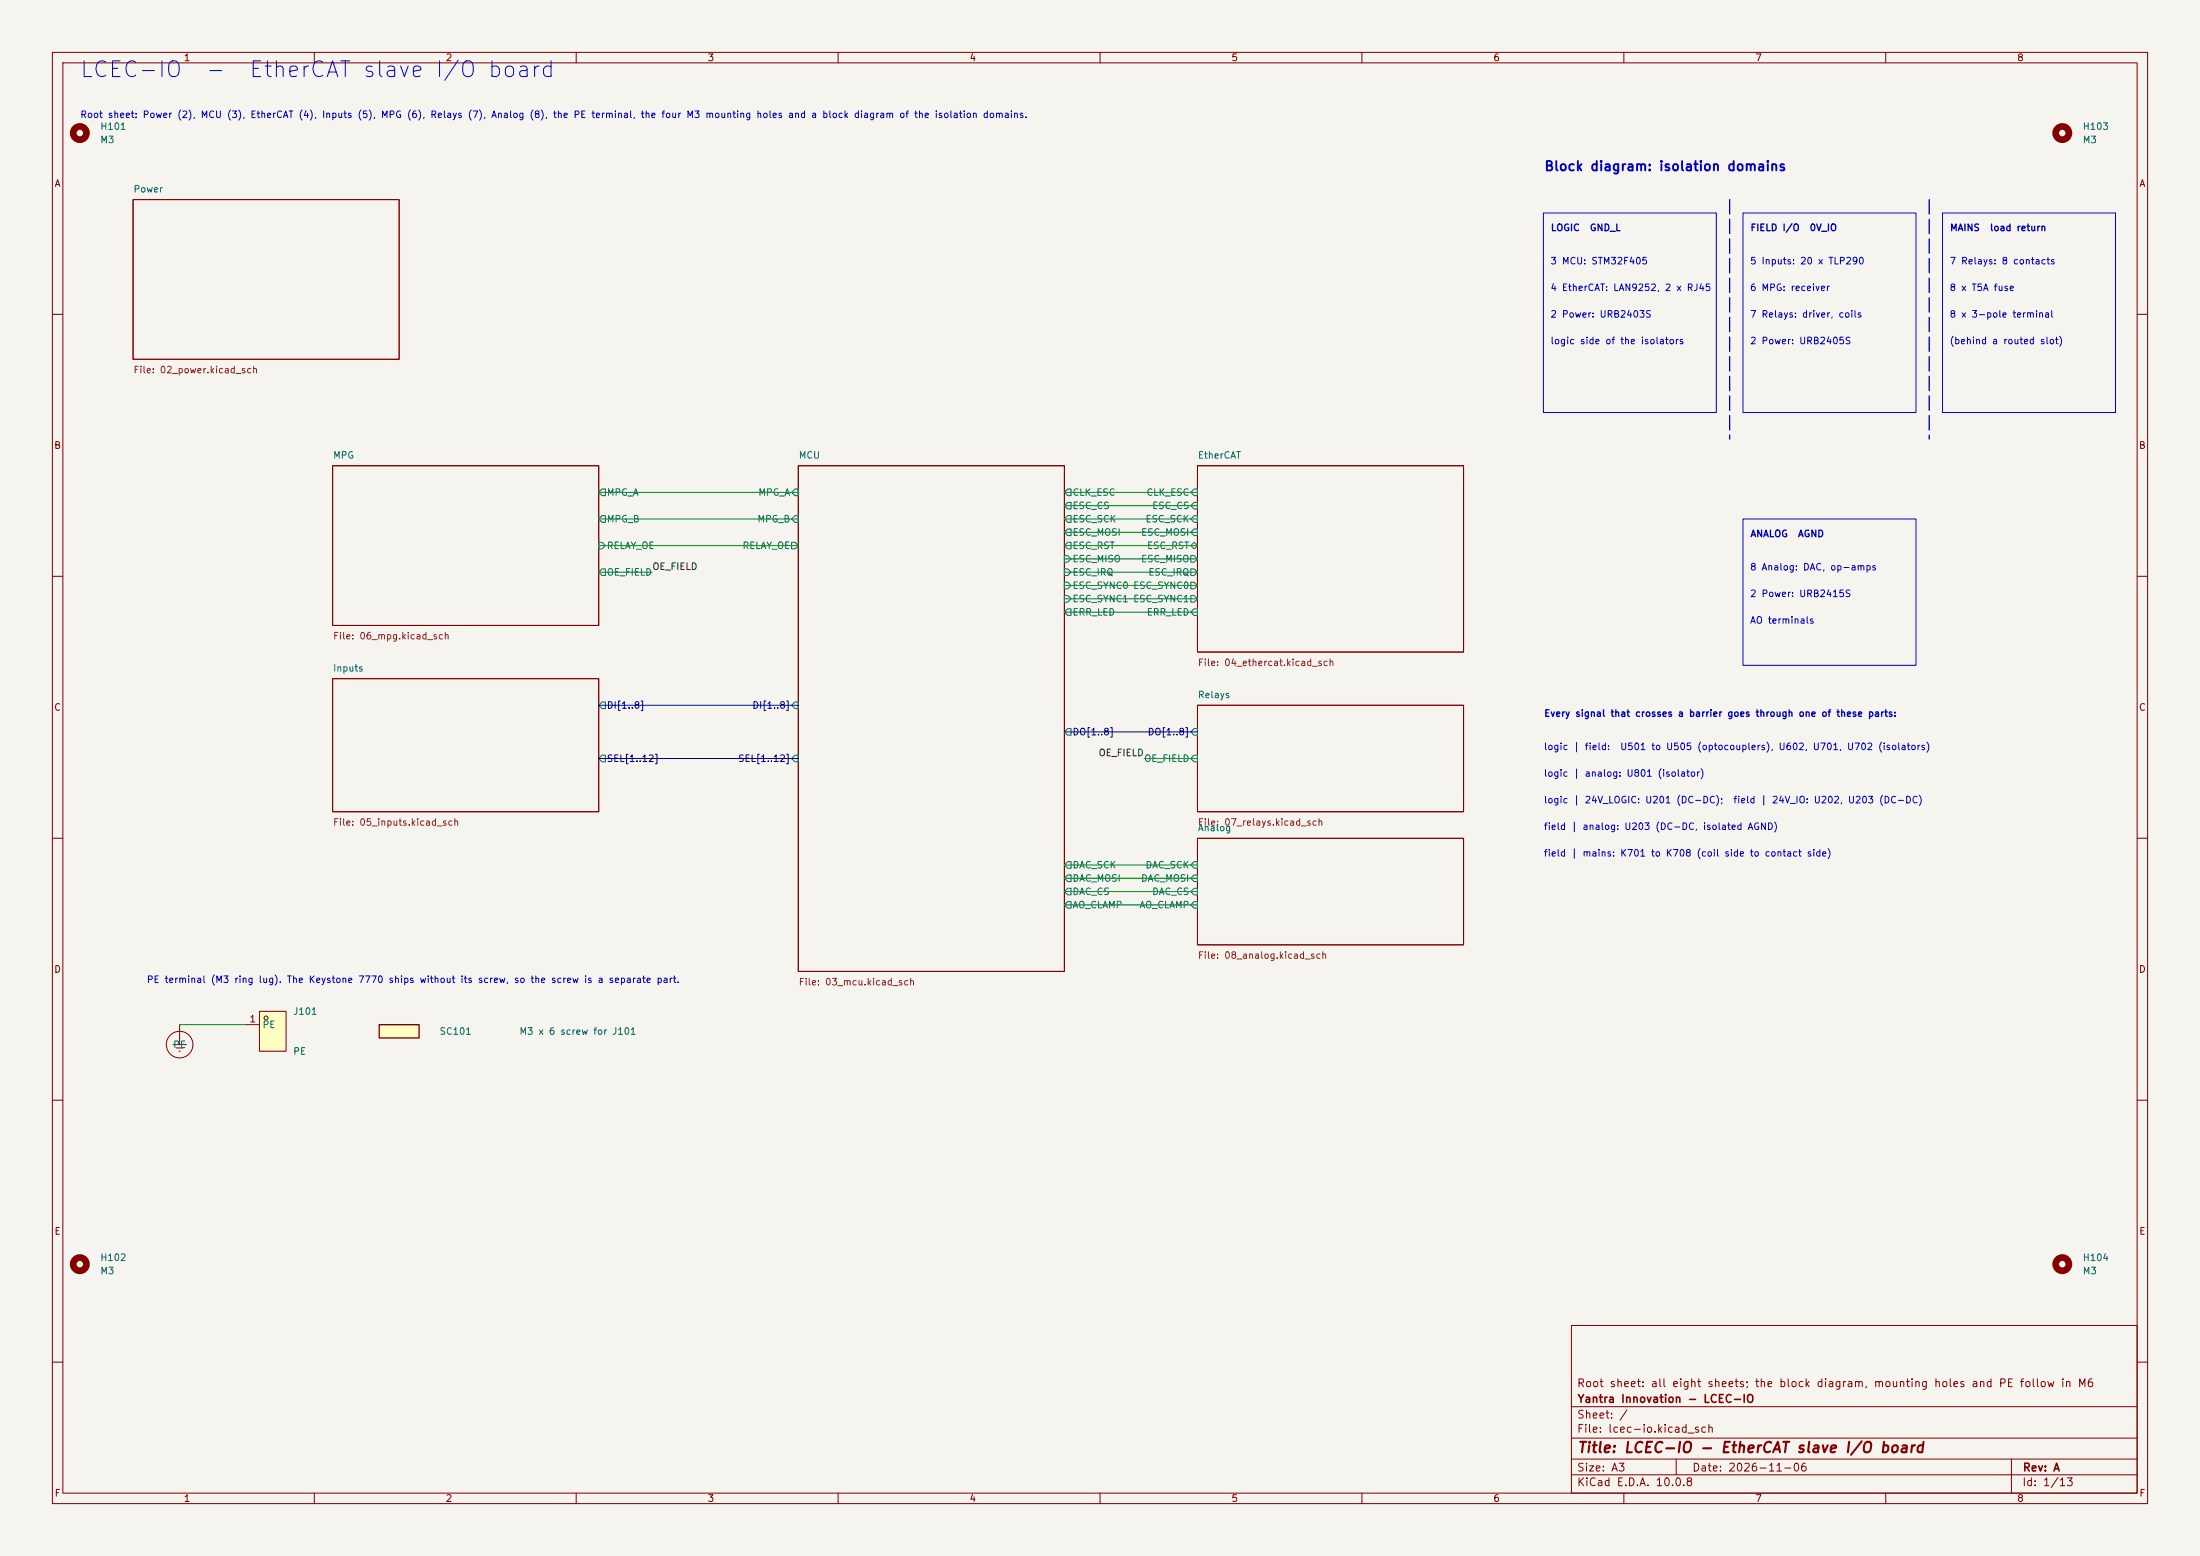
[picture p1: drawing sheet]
(kicad_sch
 (version 20260306)
 (generator "eeschema")
 (generator_version "10.0")
 (paper "A3")
 (title_block
  (title "LCEC-IO - EtherCAT slave I/O board")
  (date "2026-11-06")
  (rev "A")
  (company "Yantra Innovation - LCEC-IO")
  (comment 1 "Root sheet: all eight sheets; the block diagram, mounting holes and PE follow in M6"))
 (lib_symbols
  (symbol "Mechanical:MountingHole"
   (pin_names
    (offset 1.016)) (exclude_from_sim no) (in_bom no) (on_board yes)
   (in_pos_files yes)
   (duplicate_pin_numbers_are_jumpers no)
   (property "Reference" "H" (at 0 5.08 0) (show_name no) (do_not_autoplace no) (effects (font (size 1.27 1.27))))
   (property "Value" "MountingHole" (at 0 3.175 0) (show_name no) (do_not_autoplace no) (effects (font (size 1.27 1.27))))
   (property "Footprint" "" (at 0 0 0) (show_name no) (do_not_autoplace no) (hide yes) (effects (font (size 1.27 1.27))))
   (property "Datasheet" "" (at 0 0 0) (show_name no) (do_not_autoplace no) (hide yes) (effects (font (size 1.27 1.27))))
   (property "Description" "Mounting Hole without connection" (at 0 0 0) (show_name no) (do_not_autoplace no) (hide yes) (effects (font (size 1.27 1.27))))
   (symbol "MountingHole_0_1"
    (circle (center 0 0) (radius 1.27) (stroke (width 1.27) (type default)) (fill (type none))))
   (embedded_fonts no))
  (symbol "lcec:Accessory"
   (pin_numbers (hide yes))
   (pin_names
    (offset 0) (hide yes)) (exclude_from_sim no) (in_bom yes) (on_board no)
   (in_pos_files yes)
   (duplicate_pin_numbers_are_jumpers no)
   (property "Reference" "A" (at 0 3.81 0) (show_name no) (do_not_autoplace no) (effects (font (size 1.27 1.27))))
   (property "Value" "Accessory" (at 0 -3.81 0) (show_name no) (do_not_autoplace no) (effects (font (size 1.27 1.27))))
   (property "Footprint" "" (at 0 0 0) (show_name no) (do_not_autoplace no) (hide yes) (effects (font (size 1.27 1.27))))
   (property "Datasheet" "" (at 0 0 0) (show_name no) (do_not_autoplace no) (hide yes) (effects (font (size 1.27 1.27))))
   (property "Description" "Part that is in the BOM but not on the PCB (cable plug, glass fuse, cover, screw)" (at 0 0 0) (show_name no) (do_not_autoplace no) (hide yes) (effects (font (size 1.27 1.27))))
   (symbol "Accessory_0_1"
    (rectangle (start -3.81 1.27) (end 3.81 -1.27) (stroke (width 0.254) (type default)) (fill (type background))))
   (embedded_fonts no))
  (symbol "lcsc:Keystone-7770" (exclude_from_sim no) (in_bom yes) (on_board yes)
   (in_pos_files yes)
   (duplicate_pin_numbers_are_jumpers no)
   (property "Reference" "J" (at 0 6.35 0) (show_name yes) (do_not_autoplace no) (effects (font (size 1.27 1.27))))
   (property "Value" "Keystone-7770" (at 0 -6.35 0) (show_name yes) (do_not_autoplace no) (effects (font (size 1.27 1.27))))
   (property "Footprint" "lcsc:Keystone_7770_M3_PCB_Terminal" (at 0 -8.89 0) (show_name yes) (do_not_autoplace no) (effects (font (size 1.27 1.27))))
   (property "Datasheet" "https://datasheet.lcsc.com/datasheet/pdf/22db36b1040356830bc5828ee87bda7a.pdf?productCode=C5272782" (at 0 -11.43 0) (show_name yes) (do_not_autoplace no) (effects (font (size 1.27 1.27))))
   (property "Description" "" (at 0 0 0) (show_name yes) (do_not_autoplace no) (effects (font (size 1.27 1.27))))
   (property "Manufacturer" "Keystone" (at 0 -13.97 0) (show_name yes) (do_not_autoplace no) (effects (font (size 1.27 1.27))))
   (property "MPN" "7770" (at 0 -16.51 0) (show_name yes) (do_not_autoplace no) (effects (font (size 1.27 1.27))))
   (property "LCSC" "C5272782" (at 0 -19.05 0) (show_name yes) (do_not_autoplace no) (effects (font (size 1.27 1.27))))
   (symbol "Keystone-7770_0_1"
    (rectangle (start -1.27 3.81) (end 3.81 -3.81) (stroke (width 0) (type default)) (fill (type background)))
    (circle (center 0 2.54) (radius 0.38) (stroke (width 0) (type default)) (fill (type none)))
    (pin passive line (at -3.81 1.27 0) (length 2.54) (name "PE" (effects (font (size 1.27 1.27)))) (number "1" (effects (font (size 1.27 1.27))))))
   (embedded_fonts no))
  (symbol "power:Earth_Protective"
   (power global)
   (pin_numbers (hide yes))
   (pin_names
    (offset 0) (hide yes)) (exclude_from_sim no) (in_bom yes) (on_board yes)
   (in_pos_files yes)
   (duplicate_pin_numbers_are_jumpers no)
   (property "Reference" "#PWR" (at 0 -10.16 0) (show_name no) (do_not_autoplace no) (hide yes) (effects (font (size 1.27 1.27))))
   (property "Value" "Earth_Protective" (at 0 -7.62 0) (show_name no) (do_not_autoplace no) (effects (font (size 1.27 1.27))))
   (property "Footprint" "" (at 0 -2.54 0) (show_name no) (do_not_autoplace no) (hide yes) (effects (font (size 1.27 1.27))))
   (property "Datasheet" "" (at 0 -2.54 0) (show_name no) (do_not_autoplace no) (hide yes) (effects (font (size 1.27 1.27))))
   (property "Description" "Power symbol creates a global label with name \"Earth_Protective\"" (at 0 0 0) (show_name no) (do_not_autoplace no) (hide yes) (effects (font (size 1.27 1.27))))
   (symbol "Earth_Protective_0_1"
    (polyline (pts (xy -0.635 -4.445) (xy 0.635 -4.445)) (stroke (width 0) (type default)) (fill (type none)))
    (polyline (pts (xy -0.127 -5.08) (xy 0.127 -5.08)) (stroke (width 0) (type default)) (fill (type none)))
    (polyline (pts (xy 0 -3.81) (xy 0 0)) (stroke (width 0) (type default)) (fill (type none)))
    (circle (center 0 -3.81) (radius 2.54) (stroke (width 0) (type default)) (fill (type none)))
    (polyline (pts (xy 1.27 -3.81) (xy -1.27 -3.81)) (stroke (width 0) (type default)) (fill (type none))))
   (symbol "Earth_Protective_1_1"
    (pin power_in line (at 0 0 270) (length 0) (name "" (effects (font (size 1.27 1.27)))) (number "1" (effects (font (size 1.27 1.27))))))
   (embedded_fonts no)))
 (rectangle
  (start 332.74 40.64)
  (end 365.76 78.74)
  (stroke (width 0.15) (type default))
  (fill (type none)))
 (rectangle
  (start 294.64 40.64)
  (end 327.66 78.74)
  (stroke (width 0.15) (type default))
  (fill (type none)))
 (rectangle
  (start 332.74 99.06)
  (end 365.76 127)
  (stroke (width 0.15) (type default))
  (fill (type none)))
 (rectangle
  (start 370.84 40.64)
  (end 403.86 78.74)
  (stroke (width 0.15) (type default))
  (fill (type none)))
 (text "5 Inputs: 20 x TLP290"
  (exclude_from_sim no)
  (at 334.01 50.8 0)
  (effects (font (size 1.27 1.27)) (justify left bottom)))
 (text "2 Power: URB2405S"
  (exclude_from_sim no)
  (at 334.01 66.04 0)
  (effects (font (size 1.27 1.27)) (justify left bottom)))
 (text "7 Relays: 8 contacts"
  (exclude_from_sim no)
  (at 372.11 50.8 0)
  (effects (font (size 1.27 1.27)) (justify left bottom)))
 (text "Block diagram: isolation domains"
  (exclude_from_sim no)
  (at 294.64 33.02 0)
  (effects (font (size 1.8 1.8)
    (bold yes)) (justify left bottom)))
 (text "2 Power: URB2403S"
  (exclude_from_sim no)
  (at 295.91 60.96 0)
  (effects (font (size 1.27 1.27)) (justify left bottom)))
 (text "8 Analog: DAC, op-amps"
  (exclude_from_sim no)
  (at 334.01 109.22 0)
  (effects (font (size 1.27 1.27)) (justify left bottom)))
 (text "6 MPG: receiver"
  (exclude_from_sim no)
  (at 334.01 55.88 0)
  (effects (font (size 1.27 1.27)) (justify left bottom)))
 (text "2 Power: URB2415S"
  (exclude_from_sim no)
  (at 334.01 114.3 0)
  (effects (font (size 1.27 1.27)) (justify left bottom)))
 (text "PE terminal (M3 ring lug). The Keystone 7770 ships without its screw, so the screw is a separate part."
  (exclude_from_sim no)
  (at 27.94 187.96 0)
  (effects (font (size 1.27 1.27)) (justify left bottom)))
 (text "8 x T5A fuse"
  (exclude_from_sim no)
  (at 372.11 55.88 0)
  (effects (font (size 1.27 1.27)) (justify left bottom)))
 (text "7 Relays: driver, coils"
  (exclude_from_sim no)
  (at 334.01 60.96 0)
  (effects (font (size 1.27 1.27)) (justify left bottom)))
 (text "MAINS  load return"
  (exclude_from_sim no)
  (at 372.11 44.45 0)
  (effects (font (size 1.27 1.27)
    (bold yes)) (justify left bottom)))
 (text "LCEC-IO  -  EtherCAT slave I/O board"
  (exclude_from_sim no)
  (at 15.24 15.24 0)
  (effects (font (size 3 3)) (justify left bottom)))
 (text "Root sheet: Power (2), MCU (3), EtherCAT (4), Inputs (5), MPG (6), Relays (7), Analog (8), the PE terminal, the four M3 mounting holes and a block diagram of the isolation domains."
  (exclude_from_sim no)
  (at 15.24 22.86 0)
  (effects (font (size 1.27 1.27)) (justify left bottom)))
 (text "8 x 3-pole terminal"
  (exclude_from_sim no)
  (at 372.11 60.96 0)
  (effects (font (size 1.27 1.27)) (justify left bottom)))
 (text "4 EtherCAT: LAN9252, 2 x RJ45"
  (exclude_from_sim no)
  (at 295.91 55.88 0)
  (effects (font (size 1.27 1.27)) (justify left bottom)))
 (text "ANALOG  AGND"
  (exclude_from_sim no)
  (at 334.01 102.87 0)
  (effects (font (size 1.27 1.27)
    (bold yes)) (justify left bottom)))
 (text "logic side of the isolators"
  (exclude_from_sim no)
  (at 295.91 66.04 0)
  (effects (font (size 1.27 1.27)) (justify left bottom)))
 (text "LOGIC  GND_L"
  (exclude_from_sim no)
  (at 295.91 44.45 0)
  (effects (font (size 1.27 1.27)
    (bold yes)) (justify left bottom)))
 (text "FIELD I/O  0V_IO"
  (exclude_from_sim no)
  (at 334.01 44.45 0)
  (effects (font (size 1.27 1.27)
    (bold yes)) (justify left bottom)))
 (text "AO terminals"
  (exclude_from_sim no)
  (at 334.01 119.38 0)
  (effects (font (size 1.27 1.27)) (justify left bottom)))
 (text "logic | 24V_LOGIC: U201 (DC-DC);  field | 24V_IO: U202, U203 (DC-DC)"
  (exclude_from_sim no)
  (at 294.64 153.67 0)
  (effects (font (size 1.27 1.27)) (justify left bottom)))
 (text "logic | analog: U801 (isolator)"
  (exclude_from_sim no)
  (at 294.64 148.59 0)
  (effects (font (size 1.27 1.27)) (justify left bottom)))
 (text "field | mains: K701 to K708 (coil side to contact side)"
  (exclude_from_sim no)
  (at 294.64 163.83 0)
  (effects (font (size 1.27 1.27)) (justify left bottom)))
 (text "(behind a routed slot)"
  (exclude_from_sim no)
  (at 372.11 66.04 0)
  (effects (font (size 1.27 1.27)) (justify left bottom)))
 (text "Every signal that crosses a barrier goes through one of these parts:"
  (exclude_from_sim no)
  (at 294.64 137.16 0)
  (effects (font (size 1.27 1.27)
    (bold yes)) (justify left bottom)))
 (text "logic | field:  U501 to U505 (optocouplers), U602, U701, U702 (isolators)"
  (exclude_from_sim no)
  (at 294.64 143.51 0)
  (effects (font (size 1.27 1.27)) (justify left bottom)))
 (text "3 MCU: STM32F405"
  (exclude_from_sim no)
  (at 295.91 50.8 0)
  (effects (font (size 1.27 1.27)) (justify left bottom)))
 (text "field | analog: U203 (DC-DC, isolated AGND)"
  (exclude_from_sim no)
  (at 294.64 158.75 0)
  (effects (font (size 1.27 1.27)) (justify left bottom)))
 (wire
  (pts (xy 203.2 101.6) (xy 228.6 101.6))
  (stroke (width 0) (type default)))
 (wire
  (pts (xy 114.3 104.14) (xy 152.4 104.14))
  (stroke (width 0) (type default)))
 (wire
  (pts (xy 114.3 93.98) (xy 152.4 93.98))
  (stroke (width 0) (type default)))
 (polyline
  (pts (xy 330.2 38.1) (xy 330.2 83.82))
  (stroke (width 0.25) (type dash)))
 (wire
  (pts (xy 203.2 170.18) (xy 228.6 170.18))
  (stroke (width 0) (type default)))
 (wire
  (pts (xy 114.3 109.22) (xy 124.46 109.22))
  (stroke (width 0) (type default)))
 (wire
  (pts (xy 203.2 104.14) (xy 228.6 104.14))
  (stroke (width 0) (type default)))
 (wire
  (pts (xy 203.2 109.22) (xy 228.6 109.22))
  (stroke (width 0) (type default)))
 (wire
  (pts (xy 203.2 165.1) (xy 228.6 165.1))
  (stroke (width 0) (type default)))
 (wire
  (pts (xy 203.2 93.98) (xy 228.6 93.98))
  (stroke (width 0) (type default)))
 (wire
  (pts (xy 203.2 114.3) (xy 228.6 114.3))
  (stroke (width 0) (type default)))
 (wire
  (pts (xy 228.6 144.78) (xy 218.44 144.78))
  (stroke (width 0) (type default)))
 (bus
  (pts (xy 114.3 134.62) (xy 152.4 134.62))
  (stroke (width 0) (type default)))
 (wire
  (pts (xy 203.2 167.64) (xy 228.6 167.64))
  (stroke (width 0) (type default)))
 (bus
  (pts (xy 114.3 144.78) (xy 152.4 144.78))
  (stroke (width 0) (type default)))
 (wire
  (pts (xy 203.2 111.76) (xy 228.6 111.76))
  (stroke (width 0) (type default)))
 (wire
  (pts (xy 203.2 99.06) (xy 228.6 99.06))
  (stroke (width 0) (type default)))
 (wire
  (pts (xy 114.3 99.06) (xy 152.4 99.06))
  (stroke (width 0) (type default)))
 (wire
  (pts (xy 203.2 116.84) (xy 228.6 116.84))
  (stroke (width 0) (type default)))
 (wire
  (pts (xy 203.2 172.72) (xy 228.6 172.72))
  (stroke (width 0) (type default)))
 (polyline
  (pts (xy 368.3 38.1) (xy 368.3 83.82))
  (stroke (width 0.25) (type dash)))
 (wire
  (pts (xy 203.2 96.52) (xy 228.6 96.52))
  (stroke (width 0) (type default)))
 (bus
  (pts (xy 203.2 139.7) (xy 228.6 139.7))
  (stroke (width 0) (type default)))
 (wire
  (pts (xy 203.2 106.68) (xy 228.6 106.68))
  (stroke (width 0) (type default)))
 (wire
  (pts (xy 46.99 195.58) (xy 34.29 195.58))
  (stroke (width 0) (type default)))
 (label "OE_FIELD"
  (at 218.44 144.78 180)
  (effects (font (size 1.27 1.27)) (justify right bottom)))
 (label "OE_FIELD"
  (at 124.46 109.22 0)
  (effects (font (size 1.27 1.27)) (justify left bottom)))
 (symbol
  (lib_id "Mechanical:MountingHole")
  (at 15.24 241.3 0)
  (unit 1)
  (body_style 1)
  (exclude_from_sim no)
  (in_bom no)
  (on_board yes)
  (in_pos_files yes)
  (dnp no)
  (property "Reference" "H102" (at 19.05 240.03 0) (show_name no) (do_not_autoplace no) (effects (font (size 1.27 1.27)) (justify left)))
  (property "Value" "M3" (at 19.05 242.57 0) (show_name no) (do_not_autoplace no) (effects (font (size 1.27 1.27)) (justify left)))
  (property "Footprint" "MountingHole:MountingHole_3.2mm_M3" (at 15.24 241.3 0) (hide yes) (show_name no) (do_not_autoplace no) (effects (font (size 1.27 1.27))))
  (property "Datasheet" "" (at 15.24 241.3 0) (hide yes) (show_name no) (do_not_autoplace no) (effects (font (size 1.27 1.27))))
  (property "Description" "" (at 15.24 241.3 0) (show_name no) (do_not_autoplace no) (effects (font (size 1.27 1.27))))
  (property "LCSC" "n/a (mechanical)" (at 15.24 241.3 0) (hide yes) (show_name no) (do_not_autoplace no) (effects (font (size 1.27 1.27)))))
 (symbol
  (lib_id "Mechanical:MountingHole")
  (at 15.24 25.4 0)
  (unit 1)
  (body_style 1)
  (exclude_from_sim no)
  (in_bom no)
  (on_board yes)
  (in_pos_files yes)
  (dnp no)
  (property "Reference" "H101" (at 19.05 24.13 0) (show_name no) (do_not_autoplace no) (effects (font (size 1.27 1.27)) (justify left)))
  (property "Value" "M3" (at 19.05 26.67 0) (show_name no) (do_not_autoplace no) (effects (font (size 1.27 1.27)) (justify left)))
  (property "Footprint" "MountingHole:MountingHole_3.2mm_M3" (at 15.24 25.4 0) (hide yes) (show_name no) (do_not_autoplace no) (effects (font (size 1.27 1.27))))
  (property "Datasheet" "" (at 15.24 25.4 0) (hide yes) (show_name no) (do_not_autoplace no) (effects (font (size 1.27 1.27))))
  (property "Description" "" (at 15.24 25.4 0) (show_name no) (do_not_autoplace no) (effects (font (size 1.27 1.27))))
  (property "LCSC" "n/a (mechanical)" (at 15.24 25.4 0) (hide yes) (show_name no) (do_not_autoplace no) (effects (font (size 1.27 1.27)))))
 (symbol
  (lib_id "Mechanical:MountingHole")
  (at 393.7 25.4 0)
  (unit 1)
  (body_style 1)
  (exclude_from_sim no)
  (in_bom no)
  (on_board yes)
  (in_pos_files yes)
  (dnp no)
  (property "Reference" "H103" (at 397.51 24.13 0) (show_name no) (do_not_autoplace no) (effects (font (size 1.27 1.27)) (justify left)))
  (property "Value" "M3" (at 397.51 26.67 0) (show_name no) (do_not_autoplace no) (effects (font (size 1.27 1.27)) (justify left)))
  (property "Footprint" "MountingHole:MountingHole_3.2mm_M3" (at 393.7 25.4 0) (hide yes) (show_name no) (do_not_autoplace no) (effects (font (size 1.27 1.27))))
  (property "Datasheet" "" (at 393.7 25.4 0) (hide yes) (show_name no) (do_not_autoplace no) (effects (font (size 1.27 1.27))))
  (property "Description" "" (at 393.7 25.4 0) (show_name no) (do_not_autoplace no) (effects (font (size 1.27 1.27))))
  (property "LCSC" "n/a (mechanical)" (at 393.7 25.4 0) (hide yes) (show_name no) (do_not_autoplace no) (effects (font (size 1.27 1.27)))))
 (symbol
  (lib_id "Mechanical:MountingHole")
  (at 393.7 241.3 0)
  (unit 1)
  (body_style 1)
  (exclude_from_sim no)
  (in_bom no)
  (on_board yes)
  (in_pos_files yes)
  (dnp no)
  (property "Reference" "H104" (at 397.51 240.03 0) (show_name no) (do_not_autoplace no) (effects (font (size 1.27 1.27)) (justify left)))
  (property "Value" "M3" (at 397.51 242.57 0) (show_name no) (do_not_autoplace no) (effects (font (size 1.27 1.27)) (justify left)))
  (property "Footprint" "MountingHole:MountingHole_3.2mm_M3" (at 393.7 241.3 0) (hide yes) (show_name no) (do_not_autoplace no) (effects (font (size 1.27 1.27))))
  (property "Datasheet" "" (at 393.7 241.3 0) (hide yes) (show_name no) (do_not_autoplace no) (effects (font (size 1.27 1.27))))
  (property "Description" "" (at 393.7 241.3 0) (show_name no) (do_not_autoplace no) (effects (font (size 1.27 1.27))))
  (property "LCSC" "n/a (mechanical)" (at 393.7 241.3 0) (hide yes) (show_name no) (do_not_autoplace no) (effects (font (size 1.27 1.27)))))
 (symbol
  (lib_id "power:Earth_Protective")
  (at 34.29 195.58 0)
  (unit 1)
  (body_style 1)
  (exclude_from_sim no)
  (in_bom yes)
  (on_board yes)
  (in_pos_files yes)
  (dnp no)
  (property "Reference" "#PWR1028" (at 34.29 195.58 0) (hide yes) (show_name no) (do_not_autoplace no) (effects (font (size 1.27 1.27))))
  (property "Value" "PE" (at 34.29 199.39 0) (show_name no) (do_not_autoplace no) (effects (font (size 1.27 1.27))))
  (property "Footprint" "" (at 34.29 195.58 0) (hide yes) (show_name no) (do_not_autoplace no) (effects (font (size 1.27 1.27))))
  (property "Datasheet" "" (at 34.29 195.58 0) (hide yes) (show_name no) (do_not_autoplace no) (effects (font (size 1.27 1.27))))
  (property "Description" "" (at 34.29 195.58 0) (show_name no) (do_not_autoplace no) (effects (font (size 1.27 1.27))))
  (pin "1"))
 (symbol
  (lib_id "lcsc:Keystone-7770")
  (at 50.8 196.85 0)
  (unit 1)
  (body_style 1)
  (exclude_from_sim no)
  (in_bom yes)
  (on_board yes)
  (in_pos_files yes)
  (dnp no)
  (property "Reference" "J101" (at 55.88 193.04 0) (show_name no) (do_not_autoplace no) (effects (font (size 1.27 1.27)) (justify left)))
  (property "Value" "PE" (at 55.88 200.66 0) (show_name no) (do_not_autoplace no) (effects (font (size 1.27 1.27)) (justify left)))
  (property "Footprint" "lcsc:Keystone_7770_M3_PCB_Terminal" (at 50.8 196.85 0) (hide yes) (show_name no) (do_not_autoplace no) (effects (font (size 1.27 1.27))))
  (property "Datasheet" "https://datasheet.lcsc.com/datasheet/pdf/22db36b1040356830bc5828ee87bda7a.pdf?productCode=C5272782" (at 50.8 196.85 0) (hide yes) (show_name no) (do_not_autoplace no) (effects (font (size 1.27 1.27))))
  (property "Description" "" (at 50.8 196.85 0) (show_name no) (do_not_autoplace no) (effects (font (size 1.27 1.27))))
  (property "LCSC" "C5272782" (at 50.8 196.85 0) (hide yes) (show_name no) (do_not_autoplace no) (effects (font (size 1.27 1.27))))
  (property "MPN" "7770" (at 50.8 196.85 0) (hide yes) (show_name no) (do_not_autoplace no) (effects (font (size 1.27 1.27))))
  (property "Manufacturer" "Keystone" (at 50.8 196.85 0) (hide yes) (show_name no) (do_not_autoplace no) (effects (font (size 1.27 1.27))))
  (pin "1"))
 (symbol
  (lib_id "lcec:Accessory")
  (at 76.2 196.85 0)
  (unit 1)
  (body_style 1)
  (exclude_from_sim no)
  (in_bom yes)
  (on_board no)
  (in_pos_files yes)
  (dnp no)
  (property "Reference" "SC101" (at 83.82 196.85 0) (show_name no) (do_not_autoplace no) (effects (font (size 1.27 1.27)) (justify left)))
  (property "Value" "M3 x 6 screw for J101" (at 99.06 196.85 0) (show_name no) (do_not_autoplace no) (effects (font (size 1.27 1.27)) (justify left)))
  (property "Footprint" "" (at 76.2 196.85 0) (hide yes) (show_name no) (do_not_autoplace no) (effects (font (size 1.27 1.27))))
  (property "Datasheet" "https://www.lcsc.com/datasheet/C357543.pdf" (at 76.2 196.85 0) (hide yes) (show_name no) (do_not_autoplace no) (effects (font (size 1.27 1.27))))
  (property "Description" "" (at 76.2 196.85 0) (show_name no) (do_not_autoplace no) (effects (font (size 1.27 1.27))))
  (property "LCSC" "C357543" (at 76.2 196.85 0) (hide yes) (show_name no) (do_not_autoplace no) (effects (font (size 1.27 1.27))))
  (property "MPN" "PM3X6" (at 76.2 196.85 0) (hide yes) (show_name no) (do_not_autoplace no) (effects (font (size 1.27 1.27))))
  (property "Manufacturer" "Shuntian" (at 76.2 196.85 0) (hide yes) (show_name no) (do_not_autoplace no) (effects (font (size 1.27 1.27)))))
 (sheet
  (at 228.6 88.9)
  (size 50.8 35.56)
  (exclude_from_sim no)
  (in_bom yes)
  (on_board yes)
  (dnp no)
  (fields_autoplaced yes)
  (stroke (width 0.1524) (type solid))
  (fill (color 0 0 0 0))
  (property "Sheetname" "EtherCAT" (at 228.6 87.63 0) (show_name no) (do_not_autoplace no) (effects (font (size 1.27 1.27)) (justify left bottom)))
  (property "Sheetfile" "04_ethercat.kicad_sch" (at 228.6 125.73 0) (show_name no) (do_not_autoplace no) (effects (font (size 1.27 1.27)) (justify left top)))
  (pin "CLK_ESC" input (at 228.6 93.98 180) (effects (font (size 1.27 1.27)) (justify right)))
  (pin "ESC_CS" input (at 228.6 96.52 180) (effects (font (size 1.27 1.27)) (justify right)))
  (pin "ESC_SCK" input (at 228.6 99.06 180) (effects (font (size 1.27 1.27)) (justify right)))
  (pin "ESC_MOSI" input (at 228.6 101.6 180) (effects (font (size 1.27 1.27)) (justify right)))
  (pin "ESC_RST" bidirectional (at 228.6 104.14 180) (effects (font (size 1.27 1.27)) (justify right)))
  (pin "ESC_MISO" output (at 228.6 106.68 180) (effects (font (size 1.27 1.27)) (justify right)))
  (pin "ESC_IRQ" output (at 228.6 109.22 180) (effects (font (size 1.27 1.27)) (justify right)))
  (pin "ESC_SYNC0" output (at 228.6 111.76 180) (effects (font (size 1.27 1.27)) (justify right)))
  (pin "ESC_SYNC1" output (at 228.6 114.3 180) (effects (font (size 1.27 1.27)) (justify right)))
  (pin "ERR_LED" input (at 228.6 116.84 180) (effects (font (size 1.27 1.27)) (justify right))))
 (sheet
  (at 25.4 38.1)
  (size 50.8 30.48)
  (exclude_from_sim no)
  (in_bom yes)
  (on_board yes)
  (dnp no)
  (fields_autoplaced yes)
  (stroke (width 0.1524) (type solid))
  (fill (color 0 0 0 0))
  (property "Sheetname" "Power" (at 25.4 36.83 0) (show_name no) (do_not_autoplace no) (effects (font (size 1.27 1.27)) (justify left bottom)))
  (property "Sheetfile" "02_power.kicad_sch" (at 25.4 69.85 0) (show_name no) (do_not_autoplace no) (effects (font (size 1.27 1.27)) (justify left top))))
 (sheet
  (at 228.6 160.02)
  (size 50.8 20.32)
  (exclude_from_sim no)
  (in_bom yes)
  (on_board yes)
  (dnp no)
  (fields_autoplaced yes)
  (stroke (width 0.1524) (type solid))
  (fill (color 0 0 0 0))
  (property "Sheetname" "Analog" (at 228.6 158.75 0) (show_name no) (do_not_autoplace no) (effects (font (size 1.27 1.27)) (justify left bottom)))
  (property "Sheetfile" "08_analog.kicad_sch" (at 228.6 181.61 0) (show_name no) (do_not_autoplace no) (effects (font (size 1.27 1.27)) (justify left top)))
  (pin "DAC_SCK" input (at 228.6 165.1 180) (effects (font (size 1.27 1.27)) (justify right)))
  (pin "DAC_MOSI" input (at 228.6 167.64 180) (effects (font (size 1.27 1.27)) (justify right)))
  (pin "DAC_CS" input (at 228.6 170.18 180) (effects (font (size 1.27 1.27)) (justify right)))
  (pin "AO_CLAMP" input (at 228.6 172.72 180) (effects (font (size 1.27 1.27)) (justify right))))
 (sheet
  (at 228.6 134.62)
  (size 50.8 20.32)
  (exclude_from_sim no)
  (in_bom yes)
  (on_board yes)
  (dnp no)
  (fields_autoplaced yes)
  (stroke (width 0.1524) (type solid))
  (fill (color 0 0 0 0))
  (property "Sheetname" "Relays" (at 228.6 133.35 0) (show_name no) (do_not_autoplace no) (effects (font (size 1.27 1.27)) (justify left bottom)))
  (property "Sheetfile" "07_relays.kicad_sch" (at 228.6 156.21 0) (show_name no) (do_not_autoplace no) (effects (font (size 1.27 1.27)) (justify left top)))
  (pin "DO[1..8]" input (at 228.6 139.7 180) (effects (font (size 1.27 1.27)) (justify right)))
  (pin "OE_FIELD" input (at 228.6 144.78 180) (effects (font (size 1.27 1.27)) (justify right))))
 (sheet
  (at 63.5 129.54)
  (size 50.8 25.4)
  (exclude_from_sim no)
  (in_bom yes)
  (on_board yes)
  (dnp no)
  (fields_autoplaced yes)
  (stroke (width 0.1524) (type solid))
  (fill (color 0 0 0 0))
  (property "Sheetname" "Inputs" (at 63.5 128.27 0) (show_name no) (do_not_autoplace no) (effects (font (size 1.27 1.27)) (justify left bottom)))
  (property "Sheetfile" "05_inputs.kicad_sch" (at 63.5 156.21 0) (show_name no) (do_not_autoplace no) (effects (font (size 1.27 1.27)) (justify left top)))
  (pin "DI[1..8]" output (at 114.3 134.62 0) (effects (font (size 1.27 1.27)) (justify left)))
  (pin "SEL[1..12]" output (at 114.3 144.78 0) (effects (font (size 1.27 1.27)) (justify left))))
 (sheet
  (at 152.4 88.9)
  (size 50.8 96.52)
  (exclude_from_sim no)
  (in_bom yes)
  (on_board yes)
  (dnp no)
  (fields_autoplaced yes)
  (stroke (width 0.1524) (type solid))
  (fill (color 0 0 0 0))
  (property "Sheetname" "MCU" (at 152.4 87.63 0) (show_name no) (do_not_autoplace no) (effects (font (size 1.27 1.27)) (justify left bottom)))
  (property "Sheetfile" "03_mcu.kicad_sch" (at 152.4 186.69 0) (show_name no) (do_not_autoplace no) (effects (font (size 1.27 1.27)) (justify left top)))
  (pin "MPG_A" input (at 152.4 93.98 180) (effects (font (size 1.27 1.27)) (justify right)))
  (pin "MPG_B" input (at 152.4 99.06 180) (effects (font (size 1.27 1.27)) (justify right)))
  (pin "RELAY_OE" output (at 152.4 104.14 180) (effects (font (size 1.27 1.27)) (justify right)))
  (pin "DI[1..8]" input (at 152.4 134.62 180) (effects (font (size 1.27 1.27)) (justify right)))
  (pin "SEL[1..12]" input (at 152.4 144.78 180) (effects (font (size 1.27 1.27)) (justify right)))
  (pin "CLK_ESC" output (at 203.2 93.98 0) (effects (font (size 1.27 1.27)) (justify left)))
  (pin "ESC_CS" output (at 203.2 96.52 0) (effects (font (size 1.27 1.27)) (justify left)))
  (pin "ESC_SCK" output (at 203.2 99.06 0) (effects (font (size 1.27 1.27)) (justify left)))
  (pin "ESC_MOSI" output (at 203.2 101.6 0) (effects (font (size 1.27 1.27)) (justify left)))
  (pin "ESC_RST" output (at 203.2 104.14 0) (effects (font (size 1.27 1.27)) (justify left)))
  (pin "ESC_MISO" input (at 203.2 106.68 0) (effects (font (size 1.27 1.27)) (justify left)))
  (pin "ESC_IRQ" input (at 203.2 109.22 0) (effects (font (size 1.27 1.27)) (justify left)))
  (pin "ESC_SYNC0" input (at 203.2 111.76 0) (effects (font (size 1.27 1.27)) (justify left)))
  (pin "ESC_SYNC1" input (at 203.2 114.3 0) (effects (font (size 1.27 1.27)) (justify left)))
  (pin "ERR_LED" output (at 203.2 116.84 0) (effects (font (size 1.27 1.27)) (justify left)))
  (pin "DO[1..8]" output (at 203.2 139.7 0) (effects (font (size 1.27 1.27)) (justify left)))
  (pin "DAC_SCK" output (at 203.2 165.1 0) (effects (font (size 1.27 1.27)) (justify left)))
  (pin "DAC_MOSI" output (at 203.2 167.64 0) (effects (font (size 1.27 1.27)) (justify left)))
  (pin "DAC_CS" output (at 203.2 170.18 0) (effects (font (size 1.27 1.27)) (justify left)))
  (pin "AO_CLAMP" output (at 203.2 172.72 0) (effects (font (size 1.27 1.27)) (justify left))))
 (sheet
  (at 63.5 88.9)
  (size 50.8 30.48)
  (exclude_from_sim no)
  (in_bom yes)
  (on_board yes)
  (dnp no)
  (fields_autoplaced yes)
  (stroke (width 0.1524) (type solid))
  (fill (color 0 0 0 0))
  (property "Sheetname" "MPG" (at 63.5 87.63 0) (show_name no) (do_not_autoplace no) (effects (font (size 1.27 1.27)) (justify left bottom)))
  (property "Sheetfile" "06_mpg.kicad_sch" (at 63.5 120.65 0) (show_name no) (do_not_autoplace no) (effects (font (size 1.27 1.27)) (justify left top)))
  (pin "MPG_A" output (at 114.3 93.98 0) (effects (font (size 1.27 1.27)) (justify left)))
  (pin "MPG_B" output (at 114.3 99.06 0) (effects (font (size 1.27 1.27)) (justify left)))
  (pin "RELAY_OE" input (at 114.3 104.14 0) (effects (font (size 1.27 1.27)) (justify left)))
  (pin "OE_FIELD" output (at 114.3 109.22 0) (effects (font (size 1.27 1.27)) (justify left))))
 (sheet_instances
  (path ""
   (page "1"))))
